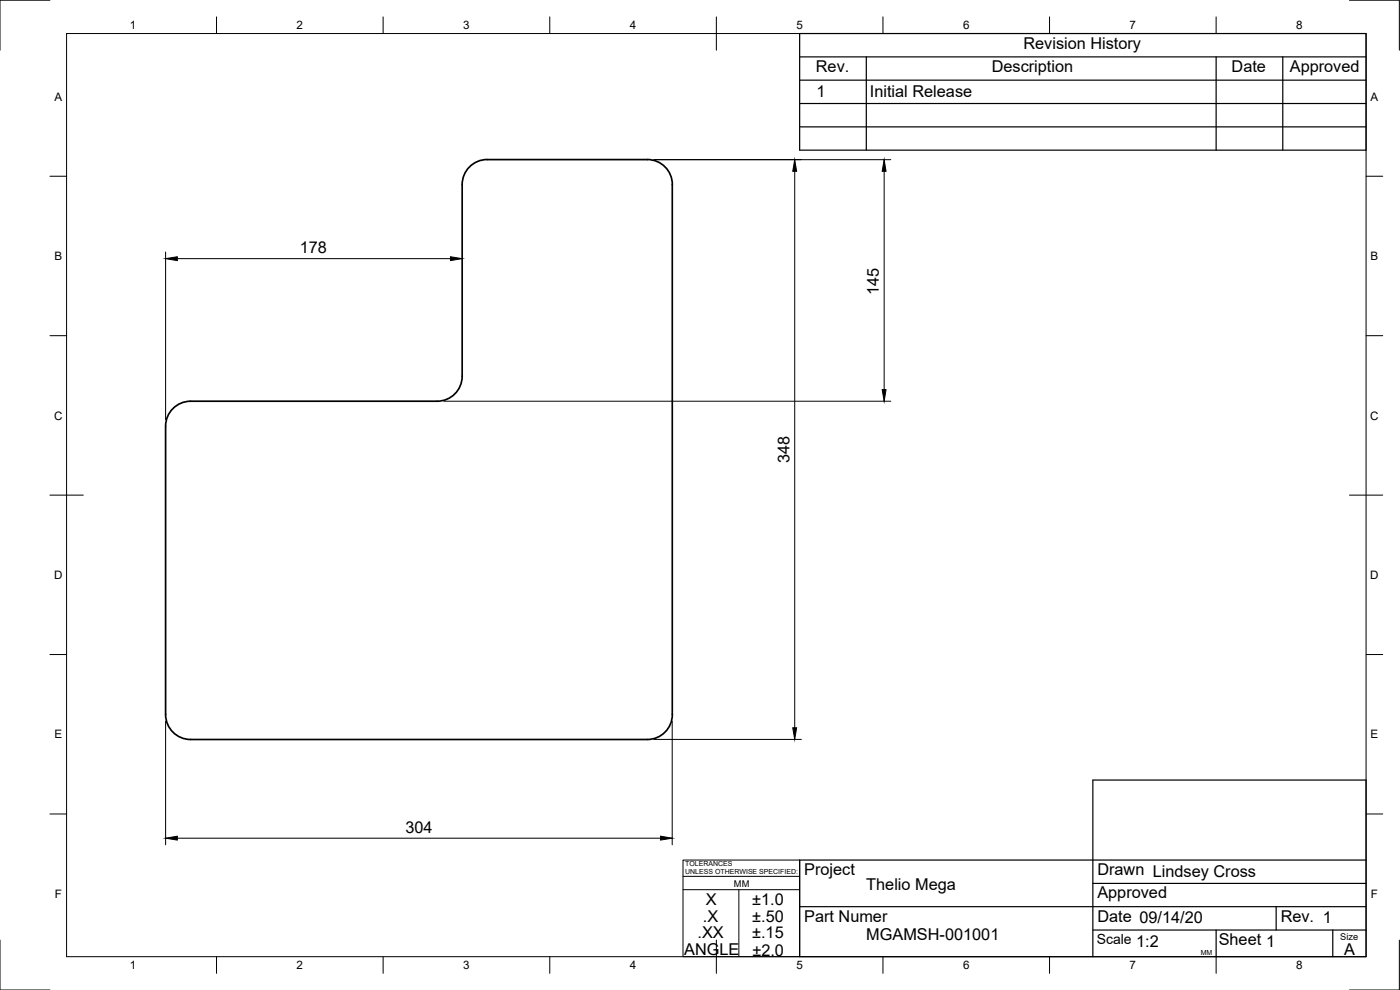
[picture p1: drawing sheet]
<svg xmlns="http://www.w3.org/2000/svg" width="420mm" height="297mm" viewBox="0 0 420 297" stroke-linecap="round" stroke-linejoin="round" font-family="sans-serif">
<!-- layer: Visible -->
<path d="M138.7 112.9v-57.5a7.5 7.5 0 0 1 7.5-7.5h48.1a7.5 7.5 0 0 1 7.5 7.5v159a7.5 7.5 0 0 1-7.5 7.5h-137.1a7.5 7.5 0 0 1-7.5-7.5v-86.5M138.7 112.9a7.5 7.5 0 0 1-7.5 7.5h-74a7.5 7.5 0 0 0-7.5 7.5" fill="none" stroke="#000" stroke-width=".51"/>
<!-- layer: Border -->
<g fill="none" stroke="#000" stroke-width=".3">
<path d="M15 .1h-15v15M20 10.1h390v276.9h-390zM65 5.1v5M115 5.1v5M165 5.1v5M215 5.1v10M265 5.1v5M315 5.1v5M365 5.1v5M405 .1h15v15M15 52.9h5M410 52.9h5"/>
<path d="M15 100.7h5M410 100.7h5M15 148.6h10M405 148.6h10M15 196.4h5M410 196.4h5M15 244.2h5M410 244.2h5M0 282.1v14.9h15M65 287v5M115 287v5M165 287v5"/>
<path d="M215 282.1v9.9M265 287v5M315 287v5M365 287v5M420 282.1v14.9h-15"/>
</g>
<!-- layer: TitleBlock -->
<g fill="none" stroke="#000" stroke-width=".36">
<path d="M240 10.1h170v34.9h-170zM240 17.1h170M260 17.1v27.9M365 17.1v27.9M385 17.1v27.9M240 38.1h170M240 31.1h170M240 24.1h170M410 258h-170v29h170v-53h-82v53M240 272h170M328 279h82M328 265.1h82"/>
<path d="M365 279v8M383 272v7M400 279v8"/>
</g>
<path d="M205 258h35v29h-35zM205 262.9h35M205 266.9h35M221.7 266.9v20" fill="none" stroke="#000" stroke-width=".3"/>
<!-- layer: Dimensions -->
<path d="M196.2 47.9h71.1M238.5 51.4v167M265.3 51.4v65.5M49.7 75.6v50.3M53.2 77.6h82M133.2 120.4h134.1M49.7 216.4v37.1M201.7 216.4v37.1M196.2 221.9h44.3M53.2 251.5h145" fill="none" stroke="#000" stroke-width=".3"/>
<path d="M238.5 47.9l.6 3.5h-1.2zM265.3 47.9l.6 3.5h-1.1zM49.7 77.6l3.5-.6v1.2zM135.2 77l3.5 .6-3.5 .6zM264.8 116.9h1.1l-.6 3.5zM237.9 218.4h1.2l-.6 3.5zM49.7 251.5l3.5-.6v1.2zM198.2 250.9l3.5 .6-3.5 .6z" fill="#000" stroke="#000" stroke-width=".3"/>
<g font-size="4.9">
<text x="307.1" y="14.6">Revision History</text>
<text x="244.9" y="21.6">Rev.</text>
<text x="297.6" y="21.6">Description</text>
<text x="369.6" y="21.6">Date</text>
<text x="387.1" y="21.6">Approved</text>
<text x="245" y="29.1">1</text>
<text x="261.1" y="29.1">Initial Release</text>
<text x="90" y="76.1">178</text>
<text x="263.8" y="88.4" transform="rotate(-90 263.8 88.4)">145</text>
<text x="236.9" y="139" transform="rotate(-90 236.9 139)">348</text>
<text x="121.7" y="249.9">304</text>
<text x="241.3" y="262.6">Project</text>
<text x="329.3" y="262.6">Drawn Lindsey Cross</text>
<text x="260" y="267">Thelio Mega</text>
<text x="329.3" y="269.5">Approved</text>
<text x="211.9" y="271.6">X</text>
<text x="225.8" y="271.6">±1.0</text>
<text x="209.3" y="281.5">.XX</text>
<text x="211" y="276.5">.X</text>
<text x="225.7" y="281.6">±.15</text>
<text x="225.8" y="276.6">±.50</text>
<text x="241.3" y="276.5">Part Numer</text>
<text x="329.3" y="276.5">Date 09/14/20</text>
<text x="384.3" y="276.5">Rev. 1</text>
<text x="205.3" y="286.6">ANGLE</text>
<text x="225.8" y="286.7">±2.0</text>
<text x="260" y="282.1">MGAMSH-001001</text>
<text x="341" y="284">1:2</text>
<text x="365.8" y="283.6">Sheet 1</text>
<text x="403.4" y="286.5">A</text>
</g>
<text font-size="4.2" x="329.1" y="283.1">Scale</text>
<g font-size="3.5">
<text x="39" y="8.8">1</text>
<text x="89" y="8.8">2</text>
<text x="139" y="8.8">3</text>
<text x="189" y="8.8">4</text>
<text x="239" y="8.8">5</text>
<text x="289" y="8.8">6</text>
<text x="339" y="8.8">7</text>
<text x="389" y="8.8">8</text>
<text x="16.3" y="30.2">A</text>
<text x="411.3" y="30.2">A</text>
<text x="16.3" y="78">B</text>
<text x="411.3" y="78">B</text>
<text x="16.2" y="125.9">C</text>
<text x="411.2" y="125.9">C</text>
<text x="16.2" y="173.7">D</text>
<text x="411.2" y="173.7">D</text>
<text x="16.3" y="221.6">E</text>
<text x="411.3" y="221.6">E</text>
<text x="16.4" y="269.4">F</text>
<text x="411.4" y="269.4">F</text>
<text x="39" y="290.8">1</text>
<text x="89" y="290.8">2</text>
<text x="139" y="290.8">3</text>
<text x="189" y="290.8">4</text>
<text x="239" y="290.8">5</text>
<text x="289" y="290.8">6</text>
<text x="339" y="290.8">7</text>
<text x="389" y="290.8">8</text>
</g>
<g font-size="2.8">
<text x="220.3" y="266.1">MM</text>
<text x="402.3" y="282.1">Size</text>
</g>
<g font-size="2.1">
<text x="205.6" y="259.8">TOLERANCES</text>
<text x="205.6" y="262.3">UNLESS OTHERWISE SPECIFIED:</text>
<text x="360.4" y="286.5">MM</text>
</g>
</svg>
